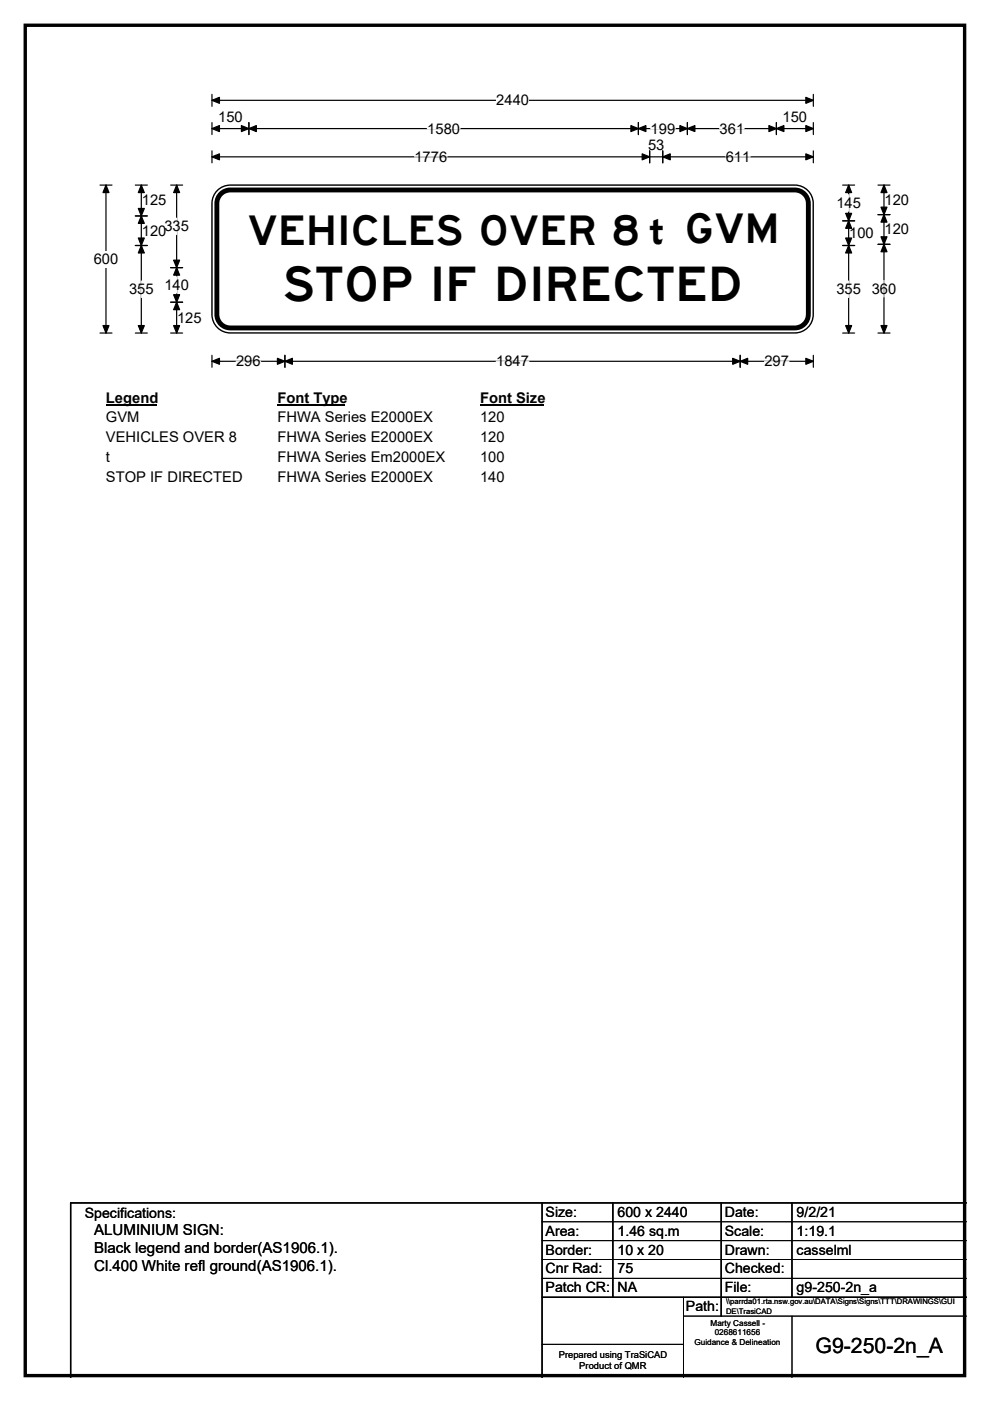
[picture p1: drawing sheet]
<svg xmlns="http://www.w3.org/2000/svg" width="210mm" height="297mm" viewBox="0 0 210 297" stroke-linecap="round" stroke-linejoin="round" font-family="sans-serif">
<path d="M5.4 5.4h199.2v286.3h-199.2z" fill="none" stroke="#000" stroke-width=".72"/>
<path d="M45 21.3h127.5M45 20v2.5M172.5 20v2.5" fill="none" stroke="#000" stroke-width=".25"/>
<path d="M45 21.3l1.5-.7v1.3zM170.9 20.6l1.6 .7-1.6 .6z" fill="#000" stroke="#000" stroke-width=".25"/>
<path d="M105.3 19.5h6.9v3.5h-6.9z" fill="#fff"/>
<g fill="none" stroke="#000" stroke-width=".25">
<path d="M21.2 39.2h2.5M22.5 39.2v31.4M45 27.3h127.5M45 26v2.5M45 32v2.5M45 33.3h127.5M52.8 26v2.5M135.4 26v2.5M137.8 32v2.5M140.6 32v2.5M145.8 26v2.5M164.7 26v2.5"/>
<path d="M172.5 26v2.5M172.5 32v2.5M21.2 70.6h2.5M45 75.3v2.6M45 76.6h127.5M60.4 75.3v2.6M157 75.3v2.6M172.5 75.3v2.6"/>
</g>
<g fill="#000" stroke="#000" stroke-width=".25">
<path d="M22.5 39.2l.6 1.6h-1.3zM45 27.3l1.5-.7v1.3zM45 33.3l1.5-.7v1.3zM52.8 27.3l1.6-.7v1.3zM51.2 26.6l1.6 .7-1.6 .6zM133.8 26.6l1.6 .7-1.6 .6zM135.4 27.3l1.6-.7v1.3zM136.2 32.6l1.6 .7-1.6 .6zM140.6 33.3l1.6-.7v1.3zM144.2 26.6l1.6 .7-1.6 .6zM145.8 27.3l1.6-.7v1.3zM163.1 26.6l1.6 .7-1.6 .6z"/>
<path d="M164.7 27.3l1.6-.7v1.3zM170.9 26.6l1.6 .7-1.6 .6zM170.9 32.6l1.6 .7-1.6 .6zM21.8 69h1.3l-.6 1.6zM45 76.6l1.5-.6v1.2zM60.4 76.6l1.6-.6v1.2zM58.8 76l1.6 .6-1.6 .6zM155.4 76l1.6 .6-1.6 .6zM157 76.6l1.6-.6v1.2zM170.9 76l1.6 .6-1.6 .6z"/>
</g>
<path d="M87.9 33.3h6.9M90.6 27.3h7M138 27.3h5.2M152.6 27.3h5.2M153.9 33.3h5.2M50.1 76.6h5.2M105.2 76.6h7M162.1 76.6h5.2" fill="none" stroke="#fff" stroke-width=".25"/>
<path d="M19.9 53.2h5.2v3.5h-5.2z" fill="#fff"/>
<g fill="none" stroke="#000" stroke-width=".25">
<path d="M28.7 39.2h2.5M30 39.2v31.4M36.2 39.2h2.5M37.5 39.2v31.4M178.7 39.2h2.6M180 39.2v31.4M186.2 39.2h2.6M187.5 39.2v31.4M28.7 45.8h2.5M28.7 52h2.5M36.2 56.7h2.5M178.7 52h2.6"/>
<path d="M178.7 46.8h2.6M186.2 45.5h2.6M186.2 51.8h2.6M28.7 70.6h2.5M36.2 70.6h2.5M36.2 64.1h2.5M178.7 70.6h2.6M186.2 70.6h2.6"/>
</g>
<g fill="#000" stroke="#000" stroke-width=".25">
<path d="M30 39.2l.6 1.6h-1.3zM37.5 39.2l.6 1.6h-1.3zM180 39.2l.6 1.6h-1.2zM187.5 39.2l.6 1.6h-1.2zM30 45.8l.6 1.6h-1.3zM29.3 50.5h1.3l-.6 1.5zM29.3 44.2h1.3l-.6 1.6zM30 52l.6 1.6h-1.3zM37.5 56.7l.6 1.6h-1.3zM36.8 55.2h1.3l-.6 1.5zM180 46.8l.6 1.6h-1.2zM179.4 50.5h1.2l-.6 1.5z"/>
<path d="M179.4 45.2h1.2l-.6 1.6zM180 52l.6 1.6h-1.2zM187.5 45.5l.6 1.6h-1.2zM186.9 50.2h1.2l-.6 1.6zM186.9 43.9h1.2l-.6 1.6zM187.5 51.8l.6 1.6h-1.2zM29.3 69h1.3l-.6 1.6zM36.8 62.5h1.3l-.6 1.6zM37.5 64.1l.6 1.6h-1.3zM36.8 69h1.3l-.6 1.6zM179.4 69h1.2l-.6 1.6zM186.9 69h1.2l-.6 1.6z"/>
</g>
<path d="M30 59.6v3.5M37.5 46.2v3.5M37.5 58.7v3.4M180 41.3v3.5M180 59.6v3.5M187.5 59.5v3.4" fill="none" stroke="#fff" stroke-width=".25"/>
<path d="M22.5 82.6h10.7v3.5h-10.7z" fill="#fff"/>
<path d="M22.5 85.9h10.7" fill="none" stroke="#000" stroke-width=".32"/>
<path d="M58.8 82.6h14.5v3.5h-14.5z" fill="#fff"/>
<path d="M58.8 85.9h14.5" fill="none" stroke="#000" stroke-width=".32"/>
<path d="M101.8 82.6h13.5v3.5h-13.5z" fill="#fff"/>
<path d="M101.8 85.9h13.5" fill="none" stroke="#000" stroke-width=".32"/>
<g fill="#fff">
<path d="M22.5 86.8h7v3.5h-7z"/>
<path d="M58.8 86.8h32.9v3.5h-32.9z"/>
<path d="M101.8 86.8h5.2v3.5h-5.2z"/>
<path d="M22.5 91h27.6v3.5h-27.6z"/>
<path d="M58.8 91h32.9v3.5h-32.9z"/>
<path d="M101.8 91h5.2v3.5h-5.2z"/>
<path d="M22.5 95.2h.8v3.5h-.8z"/>
<path d="M58.8 95.2h35.5v3.5h-35.5z"/>
<path d="M101.8 95.2h5.2v3.5h-5.2z"/>
<path d="M22.5 99.4h28.9v3.4h-28.9z"/>
<path d="M58.8 99.4h32.9v3.4h-32.9z"/>
<path d="M101.8 99.4h5.2v3.4h-5.2z"/>
</g>
<path d="M46.1 40.4a3.9 3.9 0 0 1 2.8-1.2h119.7a3.9 3.9 0 0 1 3.9 3.9v23.6a3.9 3.9 0 0 1-3.9 3.9h-119.7a3.9 3.9 0 0 1-3.9-3.9v-23.6a3.9 3.9 0 0 1 1.1-2.7z" fill-rule="evenodd" fill="#fff" stroke="#fff" stroke-width=".21"/>
<path d="M46.6 41.3a2.87 2.87 0 0 1 2.3-1h119.7a2.87 2.87 0 0 1 2.8 2.8v23.6a2.88 2.88 0 0 1-2.8 2.8h-119.7a2.87 2.87 0 0 1-2.9-2.8v-23.6l.1-.6z" fill="none" stroke="#000" stroke-width="1"/>
<path d="M46.1 40.4a3.9 3.9 0 0 1 2.8-1.2h119.7a3.9 3.9 0 0 1 3.9 3.9v23.6a3.9 3.9 0 0 1-3.9 3.9h-119.7a3.9 3.9 0 0 1-3.9-3.9v-23.6a3.9 3.9 0 0 1 1.1-2.7zM115 255v37M130 255v20M153 255v24M168 255v20M205 255h-190v37M115 275h90" fill="none" stroke="#000" stroke-width=".3"/>
<path d="M115 259h90M115 263h90M115 267h90M115 271h90M145 279h60M145 275v17M168 279v13M115 285h30" fill="none" stroke="#000" stroke-width=".21"/>
<text font-size="10.1" x="59.9" y="63.8">STOP IF DIRECTED</text>
<g font-size="8.7">
<text x="52.5" y="51.9">VEHICLES OVER 8</text>
<text x="145.2" y="51.6">GVM</text>
</g>
<text font-size="7.3" x="137.4" y="51.8">t</text>
<text font-size="4.5" x="173" y="286.9">G9-250-2n_A</text>
<g font-size="3.2">
<text x="20" y="261.9">ALUMINIUM SIGN:</text>
<text x="20" y="265.7">Black legend and border(AS1906.1).</text>
<text x="20" y="269.6">Cl.400 White refl ground(AS1906.1).</text>
</g>
<g font-size="3.1">
<text x="105.3" y="22.3">2440</text>
<text x="46.3" y="25.9">150</text>
<text x="90.6" y="28.3">1580</text>
<text x="138" y="28.3">199</text>
<text x="152.6" y="28.3">361</text>
<text x="166" y="25.9">150</text>
<text x="87.9" y="34.3">1776</text>
<text x="137.5" y="31.9">53</text>
<text x="153.9" y="34.3">611</text>
<text x="30.1" y="43.6">125</text>
<text x="177.4" y="44.1">145</text>
<text x="187.6" y="43.4">120</text>
<text x="30.1" y="50">120</text>
<text x="34.9" y="49">335</text>
<text x="180.1" y="50.5">100</text>
<text x="187.6" y="49.7">120</text>
<text x="19.9" y="56">600</text>
<text x="27.4" y="62.4">355</text>
<text x="34.9" y="61.5">140</text>
<text x="177.4" y="62.4">355</text>
<text x="184.9" y="62.3">360</text>
<text x="37.6" y="68.4">125</text>
<text x="50.1" y="77.7">296</text>
<text x="105.2" y="77.7">1847</text>
<text x="162.1" y="77.7">297</text>
<text x="22.5" y="85.4">Legend</text>
<text x="22.5" y="89.6">GVM</text>
<text x="58.8" y="85.4">Font Type</text>
<text x="58.8" y="89.6">FHWA Series E2000EX</text>
<text x="101.8" y="85.4">Font Size</text>
<text x="101.8" y="89.6">120</text>
<text x="22.5" y="93.8">VEHICLES OVER 8</text>
<text x="58.8" y="93.8">FHWA Series E2000EX</text>
<text x="101.8" y="93.8">120</text>
<text x="22.5" y="98">t</text>
<text x="58.8" y="98">FHWA Series Em2000EX</text>
<text x="101.8" y="98">100</text>
<text x="22.5" y="102.2">STOP IF DIRECTED</text>
<text x="58.8" y="102.2">FHWA Series E2000EX</text>
<text x="101.8" y="102.2">140</text>
</g>
<g font-size="3">
<text x="115.7" y="258">Size:</text>
<text x="131" y="258">600 x 2440</text>
<text x="153.7" y="258">Date:</text>
<text x="169" y="258">9/2/21</text>
<text x="18" y="258.2">Specifications:</text>
<text x="115.7" y="262">Area:</text>
<text x="131" y="262">1.46 sq.m</text>
<text x="153.7" y="262">Scale:</text>
<text x="169" y="262">1:19.1</text>
<text x="115.7" y="266">Border:</text>
<text x="115.7" y="270">Cnr Rad:</text>
<text x="131" y="266">10 x 20</text>
<text x="131" y="270">75</text>
<text x="153.7" y="266">Drawn:</text>
<text x="153.7" y="270">Checked:</text>
<text x="169" y="266">casselml</text>
<text x="115.7" y="274">Patch CR:</text>
<text x="131" y="274">NA</text>
<text x="153.7" y="274">File:</text>
<text x="169" y="274">g9-250-2n_a</text>
<text x="145.5" y="278">Path:</text>
</g>
<g font-size="2">
<text x="118.5" y="287.8">Prepared using TraSiCAD</text>
<text x="122.9" y="290.2">Product of QMR</text>
</g>
<g font-size="1.7">
<text x="150.7" y="281.1">Marty Cassell -</text>
<text x="147.3" y="285.2">Guidance &amp; Delineation</text>
<text x="151.6" y="283.1">0268611656</text>
</g>
<g font-size="1.6">
<text x="154" y="276.6">\\parrda01.rta.nsw.gov.au\DATA\Signs\Signs\TTT\DRAWINGS\GUI</text>
<text x="154" y="278.5">DE\TrasiCAD</text>
</g>
</svg>
